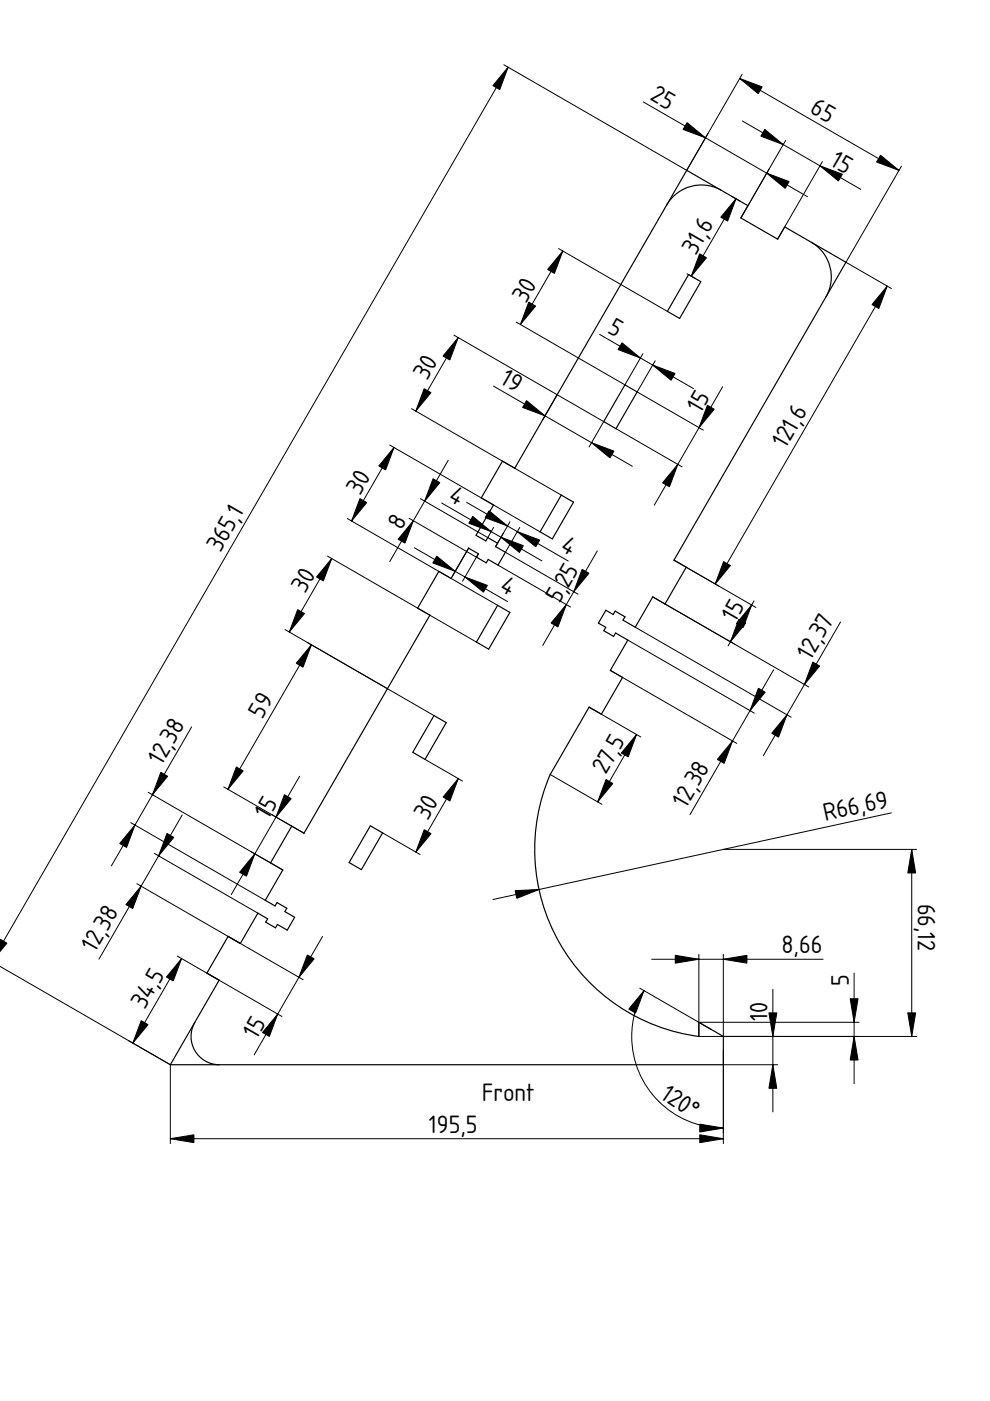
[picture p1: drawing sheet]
<svg xmlns="http://www.w3.org/2000/svg" width="210mm" height="297mm" viewBox="0 0 210 297" stroke-linecap="round" stroke-linejoin="round" font-family="sans-serif">
<path d="M145.6 36.1l13 7.5-1.5 2.6 7.8 4.5 1.5-2.6 13 7.5-36.5 63.2 2.6 1.5-4.5 7.8-2.6-1.5-3.7 6.4-2.6-1.5 .4-.7-2.1-1.2-.4 .7-1.5-.9-1.6 2.7 1.5 .9-.4 .7 2.1 1.2 .4-.7 2.6 1.5-3.7 6.4 2.6 1.5-4.5 7.8-2.6-1.5-8.2 14.3a40 40 0 0 0 31.5 55.5v-3l5.2 3v6h-117.3l10.4-17.9-2.6-1.5 4.5-7.8 2.6 1.5 3.7-6.4 2 1.2-.4 .7 2.1 1.2 .4-.7 2.1 1.2 1.6-2.7-2.1-1.2 .4-.7-2.1-1.2-.4 .7-2.1-1.2 3.8-6.4-2.6-1.5 4.5-7.8 2.6 1.5 26.6-46.3-2.6-1.5 4.5-7.8 2.6 1.5 3.8-6.4 2 1.2-.4 .7 2.1 1.2 .4-.7 2.1 1.2 1.6-2.7-2.1-1.2 .4-.7-2.1-1.2-.4 .7-2.1-1.2 3.7-6.4-2.6-1.5 4.5-7.8 2.6 1.5zM146 58.2l2.6 1.5-4.5 7.8-2.6-1.5zM152.9 40.4a8.5 8.5 0 0 0-11.5 3.1M172 51.4a8.5 8.5 0 0 1 3.1 11.6M132.5 81.6l2.6 1.5-4.5 7.8-2.6-1.5zM119 105l2.6 1.5-4.5 7.8-2.6-1.5zM105.5 128.3l2.6 1.5-4.5 7.8-2.6-1.5zM92 151.7l2.6 1.5-4.5 7.8-2.6-1.5zM78.5 175.1l2.6 1.5-4.5 7.8-2.6-1.5zM41.3 216.7a6 6 0 0 0 5.2 9" fill="none" stroke="#000" stroke-width=".25"/>
<g fill="none" stroke="#000" stroke-width=".21">
<path d="M106.8 13.7l38.8 22.4 11.8-20.4M107.7 14.2l-107.8 186.7M156.8 16.6l33.8 19.5M136.4 21.6l34.8 20.1M157.4 25.7l25.1 14.5M166.6 29.8l-9.5 16.4M174.4 34.3l-9.5 16.4M191.1 35.2l-11.7 20.4 9.6 5.6M118.4 52.7l23.1 13.3M119.3 53.2l-9 15.6M145.7 58l1.8 1.1M155.1 41.6l1.8 1.1"/>
<path d="M156 42.1l-9.4 16.5M96.3 71.1l31.7 18.3-3.1 5.4M97.2 71.6l-9 15.6M109.4 68.3l23.1 13.3 3.8-6.6M127.1 70.9l19.9 11.5M138.9 76.5l-3.8 6.6 14 8.1M188.1 60.7l-36.5 63.1M82.6 94.4l31.9 18.4M83.5 94.9l-9 15.6M87.3 86.6l31.7 18.4M95 97.6l-12.4 21.5M104.6 81.9l29.5 17"/>
<path d="M118.1 83.7l-3.1 5.4M130.6 90.9l14 8.1M153.2 82l-14.5 25.1M69.4 117.9l31.6 18.2M70.3 118.4l-9 15.6M73.6 109.9l31.9 18.4M86.7 109.9l14.3 8.2M87.9 116.1l19.7 11.4M89.1 105.7l14.3 8.3 1.3-2.2M93.6 106.7l21.3 12.2M98.9 106.5l21.6 12.5M99.4 116.2l-3.4 5.8"/>
<path d="M101.4 117.4l-3.3 5.8M105.6 119.8l15.4 8.9M108.1 110.6l-3 5.3M110.2 111.8l-3 5.3 15.3 8.9M126.6 116.8l-11.5 20M142.9 118.8l17.4 10M60.4 133.5l31.6 18.2M66 136.7l-17.7 30.7M133.1 135.7l26.8 15.5M134.7 133l33 19.1M138.4 126.6l33.1 19M159.9 127.4l-5.5 9.5"/>
<path d="M178.2 131.9l-16.4 28.3M40.6 154.1l-17 29.5M124.9 149.9l11 6.4M129.4 142.1l26.8 15.5M135 155.7l-8.3 14.3M164 142l-17.7 30.7M27.7 174.4l28.5 16.5M31.4 168l28.6 16.5M38.6 172.8l-17.6 30.6M47.4 166.8l17.1 9.9M63.5 164.6l-14.5 25.1M81.1 176.6l8 4.6"/>
<path d="M90.1 161l8 4.6M97.2 165.1l-9 15.6M116.7 164.2l10.9 6.3M189 172.3l-84.5 18.4M29 187.4l22 12.6M32.7 180.9l22 12.7M48.4 198.5l15.9 9.2M68.4 198.6l-14.5 25.1M153.4 180.1h40.9M193.3 180.1v39.6M0 204.9l36.1 20.8v16.8M37.6 202.7l22.2 12.8"/>
<path d="M38.5 203.2l-10.3 18M135.6 209.5l15.2 8.7M136.5 210a19.4 19.4 0 0 0 16.9 29.2M138.2 203.4h36.3M148.2 202.3v17.4h46.1M148.2 216.7h33.9M153.4 202.3v17.4M163.9 209.8v25.9M181.1 206.3v23.4M153.4 222.7v19.8M153.4 225.7h11.5M36.1 241.4h117.3"/>
</g>
<g fill="#000" stroke="#000" stroke-width=".21">
<path d="M107.7 14.2l-1.7 4.8-1.5-.8zM156.8 16.6l4.8 1.8-.8 1.5zM145.7 26l3.9 3.2-4.8-1.8zM162.6 36.7l4.7 1.8-.8 1.4zM162.2 27.4l3.9 3.3-4.8-1.8zM173.9 35.2l4.7 1.7-.8 1.5zM186.7 32.9l3.9 3.2-4.7-1.7zM119.3 53.2l-1.7 4.8-1.5-.9zM148.3 53.8l1.5 .8-3.2 4zM156 42.1l-1.7 4.8-1.5-.8zM97.2 71.6l-1.8 4.7-1.5-.8zM112.1 64.1l1.5 .8-3.3 3.9z"/>
<path d="M131.9 72.7l3.9 3.2-4.8-1.8zM138.4 77.4l4.7 1.8-.8 1.4zM188.1 60.7l-1.8 4.7-1.4-.8zM83.5 94.9l-1.7 4.7-1.5-.8zM89.9 82.4l1.5 .8-3.2 4zM111.6 84.9l3.9 3.3-4.7-1.8zM125.4 93.9l4.8 1.7-.9 1.5zM143.7 98.5l-1.8 4.7-1.4-.8zM150 85.9l1.4 .9-3.2 3.9zM70.3 118.4l-1.7 4.8-1.5-.9zM76.3 105.7l1.5 .9-3.3 3.9zM87.6 110.4l-1.7 4.8-1.5-.9z"/>
<path d="M91.8 101.5l1.5 .8-3.3 4zM100.2 109.5l3.9 3.2-4.7-1.8zM106.2 113.9l4.8 1.8-.9 1.4zM103.7 108.3l3.9 3.2-4.7-1.8zM109.7 112.7l4.7 1.8-.8 1.4zM63.1 129.3l1.5 .8-3.3 3.9zM66 136.7l-1.8 4.8-1.4-.9zM92.6 117.9l3.9 3.2-4.7-1.7zM98.6 122.3l4.7 1.8-.8 1.5zM120.1 128.2l-1.8 4.7-1.4-.8zM123.4 120.7l1.5 .8-3.3 4zM153.4 119.1l1.5 .8-3.3 3.9z"/>
<path d="M156.6 131.3l1.5 .9-3.2 3.9zM159.4 128.3l-1.8 4.7-1.5-.8zM135 155.7l-1.8 4.8-1.5-.9zM155.3 157.1l-1.8 4.7-1.4-.8zM160.8 145.9l1.4 .9-3.2 3.9zM166.8 151.6l-1.7 4.7-1.5-.8zM172.3 140.4l1.5 .8-3.2 3.9zM28.6 174.9l-1.8 4.8-1.4-.9zM34.1 163.8l1.4 .8-3.2 3.9zM50.1 162.6l1.5 .8-3.3 4zM60.3 168.5l1.4 .8-3.2 3.9zM97.2 165.1l-1.8 4.7-1.5-.8z"/>
<path d="M128.5 165.3l1.4 .8-3.2 3.9zM29.9 187.9l-1.8 4.7-1.4-.8zM35.4 176.7l1.4 .8-3.2 4zM54 181l-1.8 4.8-1.4-.9zM89.9 175.9l1.5 .8-3.2 4zM109.2 188.8l5.1-.2-4.7 1.9zM193.3 180.1l.8 5h-1.6zM0 199.1l1.5 .9-1.6 3.9zM38.5 203.2l-1.8 4.8-1.4-.9zM58.9 215l-1.8 4.7-1.4-.8zM65.2 202.5l1.4 .8-3.2 3.9zM136.5 210l-1.7 4.8-1.5-.9z"/>
<path d="M143.2 202.5l5 .9-5 .8zM153.4 203.4l5-.9v1.7zM163 214.7h1.7l-.8 5zM181.1 219.7l.8 5h-1.6zM180.3 211.8h1.6l-.8 4.9zM192.5 214.7h1.6l-.8 5zM29.9 216.4l1.5 .8-3.2 4zM148.4 238.3l5 .9-5 .8zM163.9 225.7l.8 5h-1.7zM36.1 241.4l5-.8v1.7zM148.4 240.6l5 .8-5 .9z"/>
</g>
<g font-size="5">
<text x="137.6" y="21" transform="rotate(30 137.6 21)">25</text>
<text x="171.5" y="23.8" transform="rotate(30 171.5 23.8)">65</text>
<text x="175.8" y="35" transform="rotate(30 175.8 35)">15</text>
<text x="147.6" y="54.2" transform="rotate(-60 147.6 54.2)">31,6</text>
<text x="111.5" y="64.5" transform="rotate(-60 111.5 64.5)">30</text>
<text x="128.6" y="70.5" transform="rotate(30 128.6 70.5)">5</text>
<text x="90.5" y="80.8" transform="rotate(-60 90.5 80.8)">30</text>
<text x="105.8" y="81.3" transform="rotate(30 105.8 81.3)">19</text>
<text x="148.6" y="87.8" transform="rotate(-60 148.6 87.8)">15</text>
<text x="166.6" y="95.3" transform="rotate(-60 166.6 95.3)">121,6</text>
<text x="76.3" y="105.1" transform="rotate(-60 76.3 105.1)">30</text>
<text x="94.9" y="106.1" transform="rotate(30 94.9 106.1)">4</text>
<text x="85.1" y="112.6" transform="rotate(-60 85.1 112.6)">8</text>
<text x="46.8" y="117.2" transform="rotate(-60 46.8 117.2)">365,1</text>
<text x="118.6" y="116.6" transform="rotate(30 118.6 116.6)">4</text>
<text x="64.7" y="125.9" transform="rotate(-60 64.7 125.9)">30</text>
<text x="105.7" y="125.2" transform="rotate(30 105.7 125.2)">4</text>
<text x="118.6" y="128.1" transform="rotate(-60 118.6 128.1)">5,25</text>
<text x="155.9" y="132.1" transform="rotate(-60 155.9 132.1)">15</text>
<text x="171.9" y="140.1" transform="rotate(-60 171.9 140.1)">12,37</text>
<text x="55.6" y="152.6" transform="rotate(-60 55.6 152.6)">59</text>
<text x="34.3" y="162.5" transform="rotate(-60 34.3 162.5)">12,38</text>
<text x="128.5" y="164.4" transform="rotate(-60 128.5 164.4)">27,5</text>
<text x="56.9" y="173.8" transform="rotate(-60 56.9 173.8)">15</text>
<text x="145.5" y="171.4" transform="rotate(-60 145.5 171.4)">12,38</text>
<text x="90.7" y="174.1" transform="rotate(-60 90.7 174.1)">30</text>
<text x="175" y="174.1" transform="rotate(-12 175 174.1)">R66,69</text>
<text x="194.6" y="191.6" transform="rotate(90 194.6 191.6)">66,12</text>
<text x="20.2" y="202.1" transform="rotate(-60 20.2 202.1)">12,38</text>
<text x="165.7" y="202.1">8,66</text>
<text x="180" y="209" transform="rotate(-90 180 209)">5</text>
<text x="30.7" y="214.1" transform="rotate(-60 30.7 214.1)">34,5</text>
<text x="54.4" y="220.5" transform="rotate(-60 54.4 220.5)">15</text>
<text x="162.8" y="216.5" transform="rotate(-90 162.8 216.5)">10</text>
<text x="102.2" y="233.4">Front</text>
<text x="139.8" y="232.7" transform="rotate(34 139.8 232.7)">120°</text>
<text x="90.9" y="240.1">195,5</text>
</g>
</svg>
